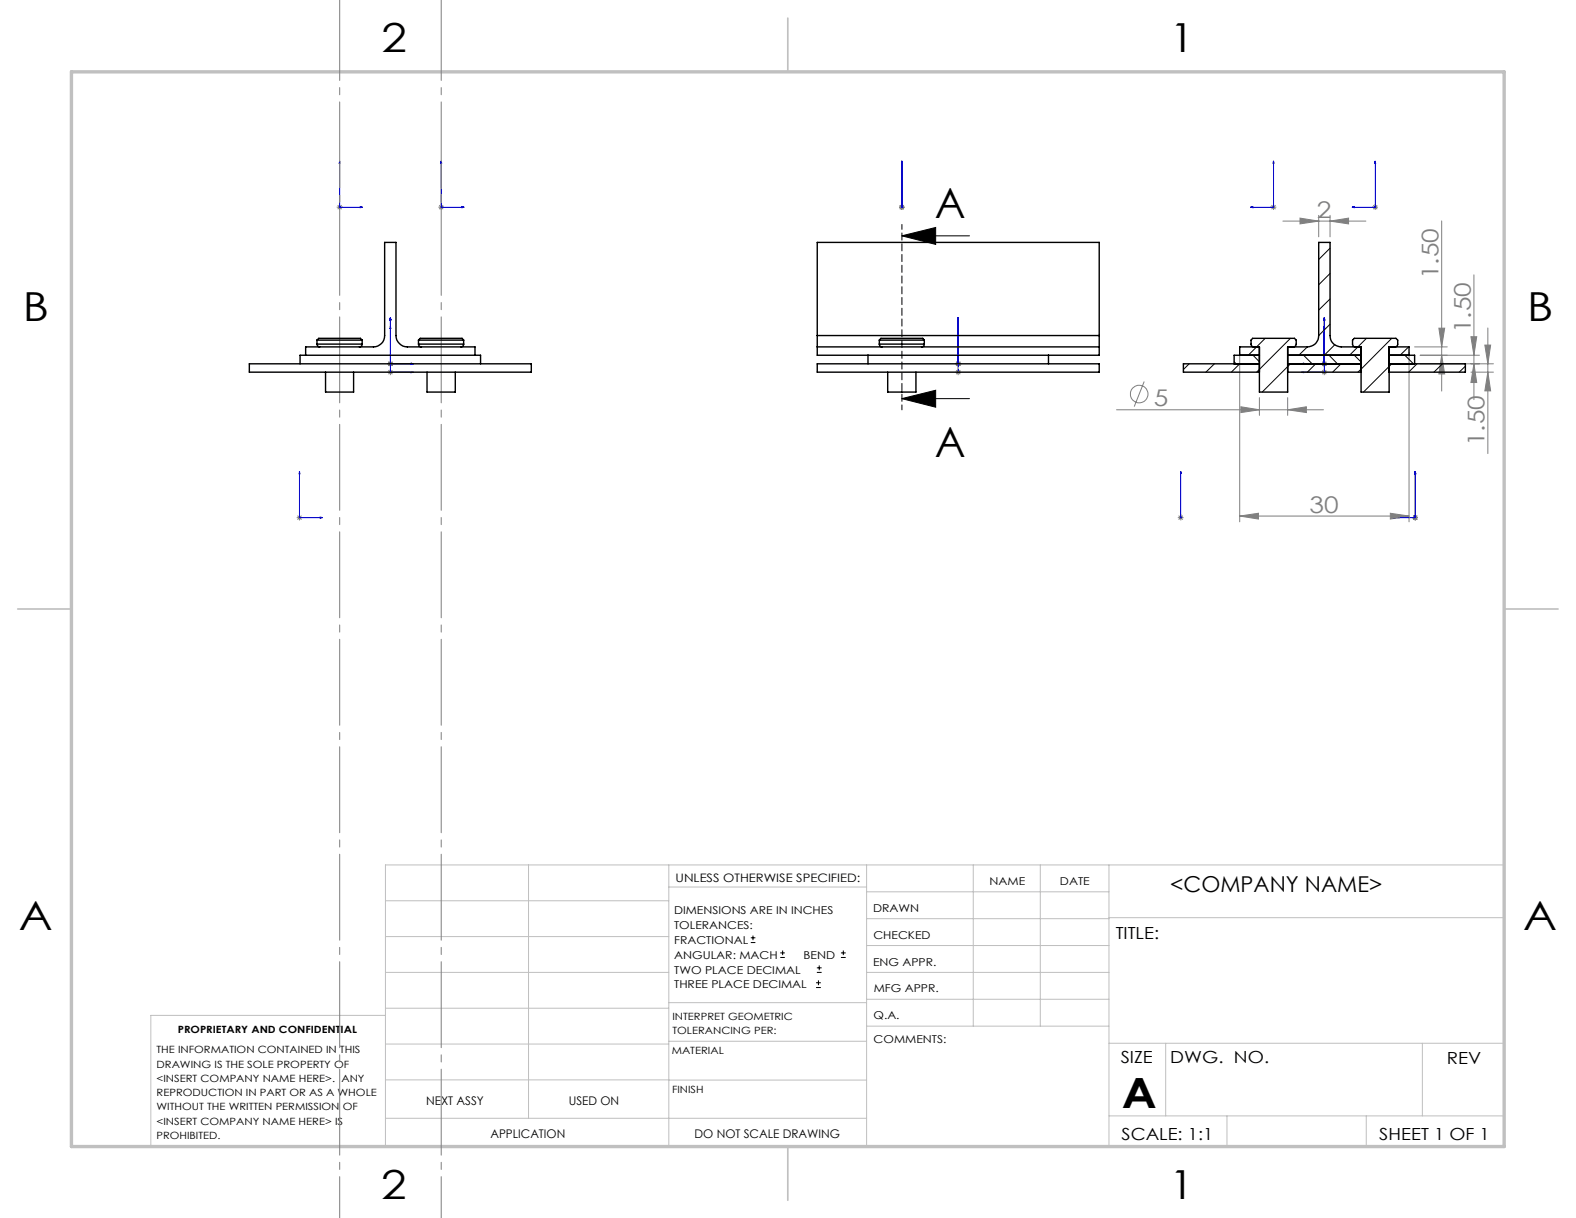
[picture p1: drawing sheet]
<svg xmlns="http://www.w3.org/2000/svg" width="279mm" height="216mm" viewBox="0 0 279 216" stroke-linecap="round" stroke-linejoin="round" font-family="sans-serif">
<g fill="none" stroke="#808080" stroke-width=".18">
<path d="M59.7 36.7h1M59.9 36.4l.7 .7M60.2 36.2v1M60.6 36.4l-.7 .7M77.7 36.7h1M77.9 36.4l.7 .7M78.2 36.2v1M78.6 36.4l-.7 .7M159.4 36.7h1M159.5 36.4l.7 .7M159.9 36.2v1M160.2 36.4l-.7 .7"/>
<path d="M225.3 36.7h1M225.4 36.4l.7 .7M225.8 36.2v1M226.1 36.4l-.7 .7M227.4 39.2h14.7M230.5 38.7l3.3 .5-3.3 .5zM233.8 38.2v3.8M235.8 39.2l3.3-.5v1zM235.8 38.2v3.8M243.3 36.7h1M243.5 36.4l.7 .7M243.8 36.2v1"/>
<path d="M244.2 36.4l-.7 .7M255.6 39.2v30.1M255.1 58.2h1l-.5 3.3zM260.8 59.7h1l-.5 3.3zM261.3 48.7v22.1M263.8 58.1v22.3M68.7 66h1M68.7 64.5h1M68.9 65.6l.7 .7M68.9 64.1l.7 .7M69.2 64v1M69.2 65.5v1"/>
<path d="M69.6 65.6l-.7 .7M69.6 64.1l-.7 .7M169.4 66h1M169.4 64.5h1M169.5 65.6l.8 .7M169.5 64.1l.8 .7M169.9 64v1M169.9 65.5v1M170.3 65.6l-.8 .7M170.3 64.1l-.8 .7M197.9 72.6h36.7M202.8 67.6l-1.7 4.5"/>
<path d="M219.8 62.5v30M220 72.1l3.3 .5-3.3 .5zM223.3 70.5v3.1M228.3 72.6l3.3-.5v1zM228.3 70.5v3.1M234.3 66h1M234.3 64.5h1M234.4 65.6l.7 .7M234.4 64.1l.7 .7M234.8 64v1M234.8 65.5v1M235.1 65.6l-.7 .7"/>
<path d="M235.1 64.1l-.7 .7M249.8 62.5v30M250.8 61.5h5.8M251.8 64.5h13M255.6 63l.5 3.3h-1zM260.8 66h4M261.3 64.5l.5 3.3h-1zM262.3 63h-10.5M263.2 61.2h1.1l-.5 3.3zM263.8 66l.5 3.3h-1.1zM52.6 91.8h1M52.7 91.4l.7 .7"/>
<path d="M53.1 91.3v1M53.4 91.4l-.7 .7M208.8 91.8h1M209 91.4l.7 .7M209.3 91.3v1M209.7 91.4l-.7 .7M219.8 91.5l3.3-.5v1zM219.8 91.5h30M246.5 91l3.3 .5-3.3 .5zM250.4 91.8h1M250.5 91.4l.7 .7M250.9 91.3v1"/>
<path d="M251.2 91.4l-.7 .7"/>
<circle cx="202" cy="69.8" r="1.55"/>
</g>
<g fill="none" stroke="#000" stroke-width=".18">
<path d="M159.9 41.8l6-1.5v3zM159.9 41.8h12M159.9 70.7l6-1.5v3zM159.9 70.7h12M133.1 167.1h.8M133.1 166.2h.8M133.5 165.8v.9M138.3 169.7h.8M138.3 168.9h.8M138.7 168.5v.8M144.7 175h.8M144.7 174.2h.8"/>
<path d="M144.8 172.4h.9M144.8 171.6h.9M145.1 173.8v.8M145.2 171.1v.9M149.1 169.7h.8M149.1 168.9h.8M149.5 168.5v.8"/>
</g>
<g fill="none" stroke="#00f" stroke-width=".18">
<path d="M60.2 28.5v8.2h4.1M60.2 28.5l.1 .5h-.2zM63.9 36.6l.4 .1-.4 .1zM78.2 28.5v8.2h4.1M78.2 28.5l.1 .5h-.2zM81.9 36.6l.4 .1-.4 .1zM159.9 36.6v.2zM159.9 28.5v.5v-.5M159.9 28.5v8.2M159.9 36.7h.1M221.7 36.7l.4-.1v.2zM225.8 28.5l.1 .5h-.2z"/>
<path d="M225.8 28.5v8.2h-4.1M239.7 36.7l.4-.1v.2zM243.8 28.5l.1 .5h-.2zM243.8 28.5v8.2h-4.1M69.2 56.3v9.7h4.1M69.2 57.8l.1 .4h-.2zM69.2 56.3l.1 .4h-.2zM169.9 57.8v.4v-.4M169.9 56.3v.4v-.4M169.9 56.3v9.7M234.8 57.8l.1 .4h-.2zM234.8 56.3l.1 .4h-.2z"/>
<path d="M234.8 56.3v9.7h-4.1M69.2 64.5h4.1M72.9 65.9l.4 .1-.4 .1zM72.9 64.4l.4 .1-.4 .1zM169.9 65.9v.2zM169.9 64.4v.2zM169.9 66h.1M169.9 64.5h.1M230.7 66l.4-.1v.2zM230.7 64.5l.4-.1v.2zM230.7 64.5h4.1M53.1 83.6v8.2h4.1"/>
<path d="M53.1 83.6l.1 .4h-.2zM56.8 91.7l.4 .1-.4 .1zM209.3 91.7v.2zM209.3 83.6v.4v-.4M209.3 83.6v8.2M209.3 91.8h.1M246.8 91.8l.4-.1v.2zM250.9 83.6l.1 .4h-.2zM250.9 83.6v8.2h-4.1"/>
</g>
<path d="M159.9 39.8v32.8" fill="none" stroke="#000" stroke-width=".18" stroke-dasharray="1.3 .6" stroke-dashoffset=".4"/>
<g fill="none" stroke="#c0c0c0" stroke-width=".18">
<path d="M68.3 159.7h50.3M93.7 153.3v44.9M118.6 153.3v49.9M118.6 157.2h35M153.6 153.3v49.9M153.6 158.1h43M172.5 153.3v28.6M184.4 153.3v28.6M196.6 153.3v49.9M68.3 180h-41.6v23.2h240v-49.9h-198.4v49.9M68.3 166h50.3M68.3 178.7h50.3"/>
<path d="M68.3 172.4h50.3M118.6 177.7h35M153.6 162.8h43M153.6 177.1h43M153.6 172.4h43M153.6 167.6h43M196.6 162.7h70.1M68.3 198.2h85.3M68.3 191.4h50.3M68.3 185.1h50.3M118.6 191.5h35M118.6 184.6h35"/>
<path d="M153.6 181.9h43M196.6 184.9h70.1M196.6 197.8h70.1M206.7 184.9v12.9M217.5 197.8v5.4M242.2 197.8v5.4M252.2 184.9v12.9"/>
</g>
<path d="M139.7 3.2v9.5M3.1 107.9h9.6M266.7 107.9h9.5M139.7 203.2v9.6" fill="none" stroke="#c0c0c0" stroke-width=".3"/>
<path d="M12.7 12.7h254v190.5h-254z" fill="none" stroke="#c0c0c0" stroke-width=".6"/>
<path d="M60.2 216v-216M78.2 216v-216" fill="none" stroke="#808080" stroke-width=".18" stroke-dasharray="15.2 1.3 1.3 1.3" stroke-dashoffset="-.9"/>
<path d="M159.9 41.8l6-1.5v3zM159.9 70.7l6-1.5v3z" fill="#000"/>
<g fill="#00f">
<path d="M56.8 91.7l.4 .1-.4 .1zM53.1 83.6l.1 .4h-.2zM72.9 65.9l.4 .1-.4 .1zM69.2 57.8l.1 .4h-.2zM72.9 64.4l.4 .1-.4 .1zM69.2 56.3l.1 .4h-.2zM72.9 64.4l.4 .1-.4 .1zM69.2 56.3l.1 .4h-.2zM81.9 36.6l.4 .1-.4 .1zM78.2 28.5l.1 .5h-.2zM63.9 36.6l.4 .1-.4 .1zM60.2 28.5l.1 .5h-.2zM209.3 91.7v.2zM209.3 83.6v.4zM169.9 65.9v.2zM169.9 57.8v.4zM169.9 64.4v.2zM169.9 56.3v.4zM169.9 64.4v.2zM169.9 56.3v.4zM159.9 36.6v.2zM159.9 28.5v.5zM159.9 36.6v.2zM159.9 28.5v.5z"/>
<path d="M246.8 91.8l.4 .1v-.2zM250.9 83.6l-.1 .4h.2zM246.8 91.8l.4 .1v-.2zM250.9 83.6l-.1 .4h.2zM230.7 66l.4 .1v-.2zM234.8 57.8l-.1 .4h.2zM230.7 64.5l.4 .1v-.2zM234.8 56.3l-.1 .4h.2zM230.7 64.5l.4 .1v-.2zM234.8 56.3l-.1 .4h.2zM221.7 36.7l.4 .1v-.2zM225.8 28.5l-.1 .5h.2zM239.7 36.7l.4 .1v-.2zM243.8 28.5l-.1 .5h.2z"/>
</g>
<g fill="#808080">
<path d="M228.3 72.6l3.3-.5v1zM220 72.1l3.3 .5-3.3 .5z"/>
<path d="M235.8 39.2l3.3-.5v1zM230.5 38.7l3.3 .5-3.3 .5z"/>
<path d="M219.8 91.5l3.3-.5v1zM246.5 91l3.3 .5-3.3 .5z"/>
<path d="M255.6 63l.5 3.3h-1zM255.1 58.2h1l-.5 3.3z"/>
<path d="M263.8 66l.5 3.3h-1.1zM263.2 61.2h1.1l-.5 3.3zM261.3 64.5l.5 3.3h-1zM260.8 59.7h1l-.5 3.3z"/>
</g>
<g fill="none" stroke="#000" stroke-width=".25">
<path d="M144.9 59.5v2M144.9 59.5v-16.5h50v16.5M144.9 59.5h50M194.9 59.5v2M44.2 64.5h50v1.5h-50zM53.2 64.5v-1.5h32v1.5M54.2 63v-1.5h12a1.99 1.99 0 0 0 2-2v-16.5h2v16.5a2.05 2.05 0 0 0 2 2h12v1.5M56.2 61a.48 .48 0 0 0 .5 .5M56.2 60.3h8M56.2 60.3l.3-.3h7.4l.3 .3M56.2 61h8M56.2 60.3v.7"/>
<path d="M57.7 66v3.5h5v-3.5M64.2 61a.48 .48 0 0 1-.5 .5M64.2 60.3v.7M74.2 61a.54 .54 0 0 0 .5 .5M74.2 60.3h8M74.2 60.3l.3-.3h7.4l.3 .3M74.2 61h8M74.2 60.3v.7M75.7 66v3.5h5v-3.5M82.2 61a.48 .48 0 0 1-.5 .5M82.2 60.3v.7M144.9 61.5h50"/>
<path d="M144.9 61.5v1.5h50v-1.5M144.9 64.5h50v1.5h-50zM153.9 63v1.5M155.9 61a.48 .48 0 0 0 .5 .5M155.9 60.3h8M155.9 60.3l.3-.3h7.4l.3 .3M155.9 61h8M155.9 60.3v.7M157.4 66v3.5h5v-3.5M163.9 61a.48 .48 0 0 1-.5 .5M163.9 60.3v.7M185.9 63v1.5"/>
<path d="M219.8 63v-1.5h3.5v8h5v-8h3.5a1.97 1.97 0 0 0 2-2v-16.5h2v16.5a1.97 1.97 0 0 0 2 2h3.5v8h5v-8h3.5v1.5M222.3 61.5a.48 .48 0 0 1-.5-.5v-.7l.3-.3h7.4l.3 .3v.7a.48 .48 0 0 1-.5 .5M223.3 63h-4.5v1.5M223.3 64.5h-13.5v1.5h13.5M228.3 63h13M228.3 64.5h13M228.3 66h13M240.3 61.5a.48 .48 0 0 1-.5-.5v-.7l.3-.3h7.4l.3 .3v.7a.48 .48 0 0 1-.5 .5M246.3 63h4.5v1.5M246.3 64.5h13.5v1.5h-13.5"/>
</g>
<g fill="none" stroke="#000" stroke-width=".18">
<path d="M224.3 60l-3 3M228.8 60l-6 6M235.8 48.5l-2 2M235.8 57.5l-2 2M235.8 44l-2 2M235.8 53l-2 2M242.3 60l-3 3M246.7 60l-6 6M210.8 64.5l-1 1M215.3 64.5l-1.5 1.5M218.8 64.1l.3 .4M219.8 64.5l-1.5 1.5"/>
<path d="M222.1 63l1.2 1.1M228.3 69.5h-.1M228.8 64.5l-5 5M231.1 63l1.5 1.5M231.8 61.5l-1.5 1.5M233.3 64.5l-1.5 1.5M235.6 63l1.5 1.5M236.6 61.1l-1.8 1.9M237.7 64.5l-1.4 1.5M240.1 63l1.2 1.2M246.3 69.4l-.1 .1M246.7 64.5l-5 5"/>
<path d="M249.1 63l1.5 1.5M249.7 61.5l-1.5 1.5M251.2 64.5l-1.5 1.5M255.7 64.5l-1.5 1.5M259.8 64.9l-1.1 1.1"/>
</g>
<g font-size="7.4">
<text x="165.7" y="38.7">A</text>
<text x="165.7" y="81.1">A</text>
<text x="198.9" y="196.3">A</text>
</g>
<g font-size="7.1">
<text x="67.6" y="9.3">2</text>
<text x="207.3" y="9.3">1</text>
<text x="4" y="56.9">B</text>
<text x="270.7" y="56.9">B</text>
<text x="3.3" y="164.9">A</text>
<text x="270" y="164.9">A</text>
<text x="67.6" y="212.5">2</text>
<text x="207.3" y="212.5">1</text>
</g>
<g font-size="4.1" fill="#808080">
<text x="233.4" y="38.6">2</text>
<text x="255" y="49.5" transform="rotate(-90 255 49.5)">1.50</text>
<text x="260.7" y="59.1" transform="rotate(-90 260.7 59.1)">1.50</text>
<text x="204.5" y="72">5</text>
<text x="263.2" y="79.1" transform="rotate(-90 263.2 79.1)">1.50</text>
<text x="232.1" y="90.9">30</text>
</g>
<text font-size="3.9" x="207.5" y="158.1">&lt;COMPANY NAME&gt;</text>
<g font-size="3">
<text x="197.8" y="166.4">TITLE:</text>
<text x="198.7" y="188.4">SIZE</text>
<text x="207.5" y="188.4">DWG. NO.</text>
<text x="256.5" y="188.5">REV</text>
<text x="198.8" y="202">SCALE: 1:1</text>
<text x="244.5" y="202">SHEET 1 OF 1</text>
</g>
<g font-size="2.1">
<text x="119.8" y="156.4">UNLESS OTHERWISE SPECIFIED:</text>
<text x="75.5" y="195.9">NEXT ASSY</text>
<text x="100.9" y="195.9">USED ON</text>
<text x="86.9" y="201.7">APPLICATION</text>
<text x="123.1" y="201.8">DO NOT SCALE DRAWING</text>
</g>
<g font-size="1.9">
<text x="119.5" y="162">DIMENSIONS ARE IN INCHES</text>
<text x="154.8" y="161.6">DRAWN</text>
<text x="175.4" y="156.8">NAME</text>
<text x="187.9" y="156.9">DATE</text>
<text x="119.5" y="164.6">TOLERANCES:</text>
<text x="119.5" y="167.3">FRACTIONAL</text>
<text x="154.9" y="166.5">CHECKED</text>
<text x="119.5" y="169.9">ANGULAR: MACH</text>
<text x="119.5" y="172.6">TWO PLACE DECIMAL</text>
<text x="142.5" y="169.9">BEND</text>
<text x="154.8" y="171.2">ENG APPR.</text>
<text x="119.5" y="175.2">THREE PLACE DECIMAL</text>
<text x="154.9" y="175.9">MFG APPR.</text>
<text x="154.9" y="180.6">Q.A.</text>
<text x="154.9" y="184.8">COMMENTS:</text>
</g>
<g font-size="1.8">
<text x="31.5" y="183.1">PROPRIETARY AND CONFIDENTIAL</text>
<text x="119.2" y="180.8">INTERPRET GEOMETRIC</text>
<text x="119.2" y="183.3">TOLERANCING PER:</text>
<text x="27.8" y="186.7">THE INFORMATION CONTAINED IN THIS</text>
<text x="27.8" y="189.2">DRAWING IS THE SOLE PROPERTY OF</text>
<text x="27.8" y="191.8">&lt;INSERT COMPANY NAME HERE&gt;. ANY</text>
<text x="119.1" y="186.9">MATERIAL</text>
<text x="27.8" y="194.3">REPRODUCTION IN PART OR AS A WHOLE</text>
<text x="27.8" y="196.8">WITHOUT THE WRITTEN PERMISSION OF</text>
<text x="119.1" y="193.7">FINISH</text>
<text x="27.8" y="199.3">&lt;INSERT COMPANY NAME HERE&gt; IS</text>
<text x="27.8" y="201.9">PROHIBITED.</text>
</g>
</svg>
